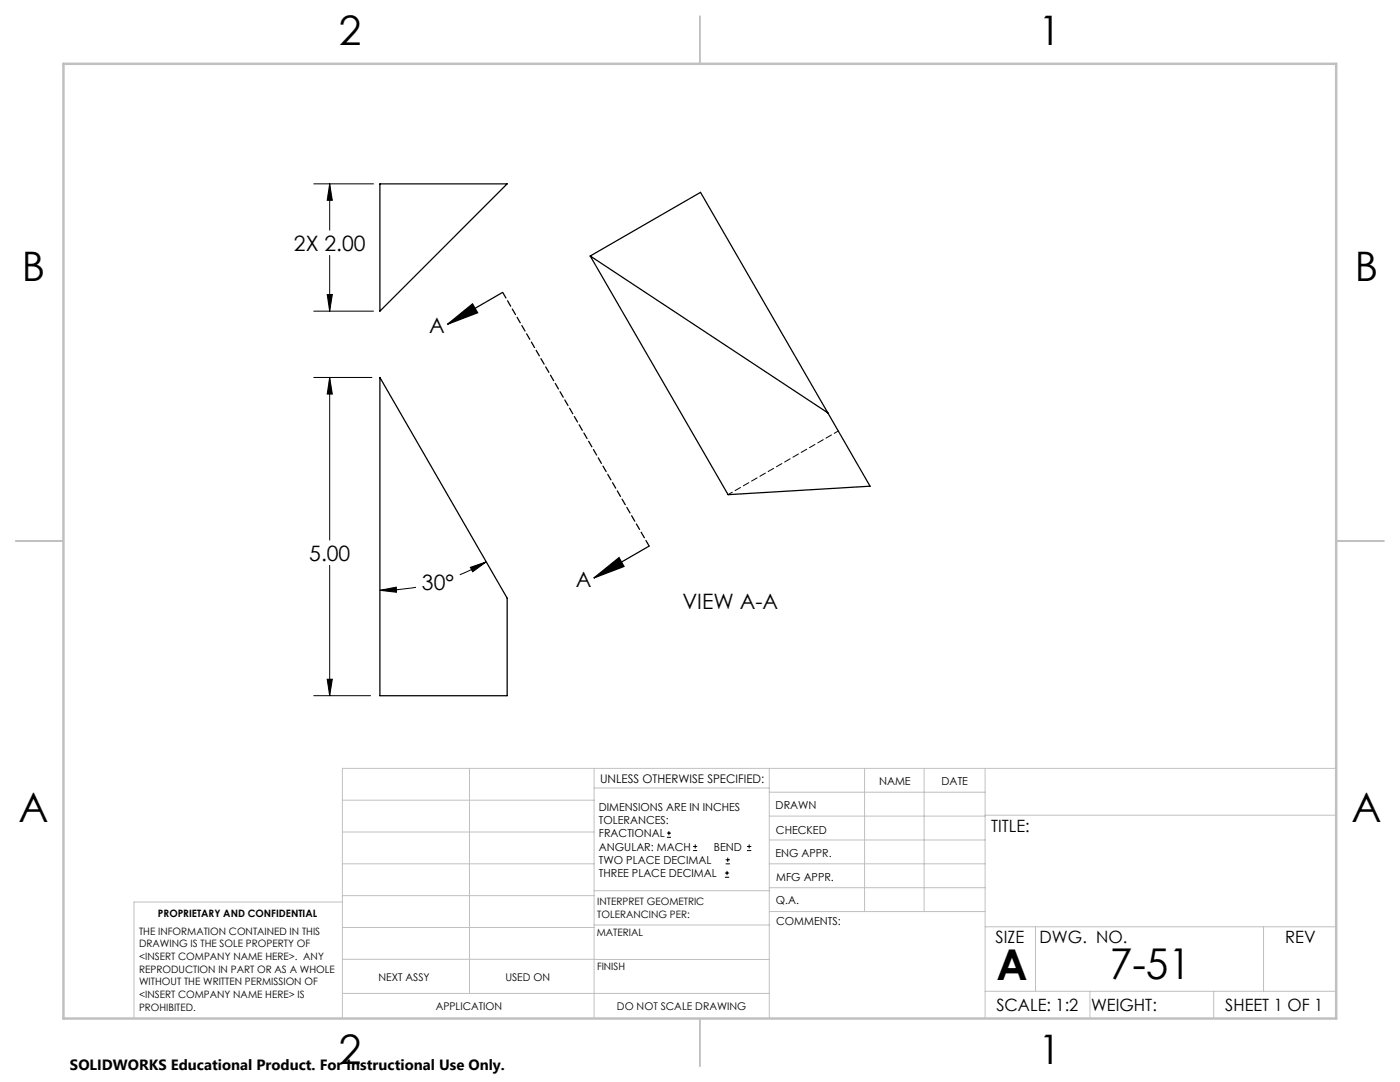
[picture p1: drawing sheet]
<svg xmlns="http://www.w3.org/2000/svg" width="279mm" height="216mm" viewBox="0 0 279 216" stroke-linecap="round" stroke-linejoin="round" font-family="sans-serif">
<g fill="none" stroke="#000" stroke-width=".2">
<path d="M62.6 36.7h11.9M65.8 36.7l.5 3.3h-1zM65.8 36.7v9.2M65.3 58.8h1l-.5 3.3zM65.8 51v11.1M62.6 75.3h11.6M62.6 62.1h11.9M65.8 75.3l.5 3.3h-1zM65.8 75.3v32.5M65.8 112.8v26M75.8 117.8l3.3-.6v1zM83 117.2a41.3 41.3 0 0 1-7.2 .6"/>
<path d="M93.9 113.2l3.1-1.1-2.7 2zM97 112.1l-1.9 1.1-3.3 1.5M62.6 138.8h11.3M65.3 135.5h1l-.5 3.3zM133.1 167.1h.8M133.1 166.2h.8M133.5 165.8v.9M138.3 169.7h.8M138.3 168.9h.8M138.7 168.5v.8M144.7 175h.8M144.7 174.2h.8"/>
<path d="M144.8 172.4h.9M144.8 171.6h.9M145.1 173.8v.8M145.2 171.1v.9M149.1 169.7h.8M149.1 168.9h.8M149.5 168.5v.8"/>
</g>
<path d="M75.8 36.7h25.4l-25.4 25.4zM100.3 58.3l-11 6.4M117.8 51.1l27.5 47.6 28.3-1.7-8.4-14.6M117.8 51.1l47.4 31.3M117.8 51.1l22-12.7 25.4 44M75.8 75.3l25.4 44v19.5h-25.4zM89.3 64.7l5-4.1 1 1.8zM118.5 115.3l5-4 1 1.7zM129.5 109l-11 6.3" fill="none" stroke="#000" stroke-width=".25"/>
<path d="M129.6 109l-29.3-50.7" fill="none" stroke="#000" stroke-width=".25" stroke-dasharray="1.3 .6"/>
<g fill="none" stroke="#c0c0c0" stroke-width=".2">
<path d="M68.3 159.7h50.3M93.7 153.3v44.9M118.6 153.3v49.9M118.6 157.2h34.9M153.5 153.3v49.9M153.5 158.1h43.1M172.5 153.3v28.6M184.4 153.3v28.6M196.6 153.3v49.9M266.7 153.3h-198.4v49.9M68.3 178.7h50.3M68.3 172.4h50.3"/>
<path d="M68.3 166h50.3M68.3 180h-41.6v23.2M118.6 177.7h35M153.5 167.6h43.1M153.5 162.8h43.1M153.5 172.4h43.1M153.5 177.1h43.1M196.6 162.7h70.1M68.3 198.2h85.2M68.3 191.4l85.2 .1M68.3 185.1h50.3M118.6 184.6h35"/>
<path d="M153.6 181.9h43M196.6 197.8h70.1M196.6 184.9h70.1M206.7 184.9v12.9M217.5 197.8v5.4M242.2 197.8v5.4M252.2 184.9v12.9"/>
</g>
<path d="M139.7 3.2v9.5M3.1 107.9h9.6M266.7 107.9h9.5M139.7 203.2v9.6" fill="none" stroke="#c0c0c0" stroke-width=".25"/>
<path d="M12.7 12.7h254v190.5h-254z" fill="none" stroke="#c0c0c0" stroke-width=".5"/>
<g fill="#000">
<path d="M118.5 115.3l5-4 1 1.7zM89.3 64.7l5-4.1 1 1.8z"/>
<path d="M65.3 135.5h1l-.5 3.3zM65.8 75.3l.5 3.3h-1zM75.8 117.8l3.3-.6v1zM93.9 113.2l3.1-1.1-2.7 2zM65.3 58.8h1l-.5 3.3zM65.8 36.7l.5 3.3h-1z"/>
</g>
<path d="M167.3 86l-22 12.7" fill="none" stroke="#000" stroke-width=".2" stroke-dasharray="1.3 .6" stroke-dashoffset=".3"/>
<g font-size="8.5">
<text x="198.9" y="195.5">A</text>
<text x="221.5" y="195.4">7-51</text>
</g>
<g font-size="8.1">
<text x="67.6" y="8.9">2</text>
<text x="207.3" y="8.9">1</text>
<text x="4.4" y="56.1">B</text>
<text x="270.4" y="56.1">B</text>
<text x="3.7" y="164.1">A</text>
<text x="269.7" y="164.1">A</text>
<text x="67.6" y="212.4">2</text>
<text x="207.3" y="212.4">1</text>
</g>
<g font-size="4.2">
<text x="58.7" y="50">2X 2.00</text>
<text x="85.7" y="66.5">A</text>
<text x="61.7" y="111.9">5.00</text>
<text x="84.2" y="117.8">30°</text>
<text x="114.9" y="117.2">A</text>
<text x="136.2" y="121.6">VIEW A-A</text>
</g>
<g font-size="3.4">
<text x="197.8" y="166">TITLE:</text>
<text x="198.7" y="188.1">SIZE</text>
<text x="207.5" y="188.1">DWG. NO.</text>
<text x="256.5" y="188.2">REV</text>
<text x="198.8" y="201.7">SCALE: 1:2</text>
<text x="217.7" y="201.8">WEIGHT:</text>
<text x="244.5" y="201.7">SHEET 1 OF 1</text>
</g>
<text font-size="3" x="14" y="213.5">SOLIDWORKS Educational Product. For Instructional Use Only.</text>
<text font-size="2.4" x="119.8" y="156.2">UNLESS OTHERWISE SPECIFIED:</text>
<g font-size="2.2">
<text x="119.5" y="161.8">DIMENSIONS ARE IN INCHES</text>
<text x="154.8" y="161.4">DRAWN</text>
<text x="175.4" y="156.6">NAME</text>
<text x="187.9" y="156.7">DATE</text>
<text x="119.5" y="164.4">TOLERANCES:</text>
<text x="119.5" y="167.1">FRACTIONAL</text>
<text x="154.9" y="166.3">CHECKED</text>
<text x="119.5" y="169.7">ANGULAR: MACH</text>
<text x="119.5" y="172.4">TWO PLACE DECIMAL</text>
<text x="142.5" y="169.7">BEND</text>
<text x="154.8" y="171">ENG APPR.</text>
<text x="119.5" y="175">THREE PLACE DECIMAL</text>
<text x="154.9" y="175.7">MFG APPR.</text>
<text x="154.9" y="180.4">Q.A.</text>
<text x="154.9" y="184.6">COMMENTS:</text>
</g>
<g font-size="2.1">
<text x="75.5" y="195.7">NEXT ASSY</text>
<text x="100.9" y="195.7">USED ON</text>
<text x="86.9" y="201.5">APPLICATION</text>
<text x="123.1" y="201.6">DO NOT SCALE DRAWING</text>
</g>
<g font-size="2">
<text x="31.5" y="182.9">PROPRIETARY AND CONFIDENTIAL</text>
<text x="119.2" y="180.6">INTERPRET GEOMETRIC</text>
<text x="119.2" y="183.1">TOLERANCING PER:</text>
<text x="27.8" y="186.5">THE INFORMATION CONTAINED IN THIS</text>
<text x="27.8" y="189">DRAWING IS THE SOLE PROPERTY OF</text>
<text x="27.8" y="191.6">&lt;INSERT COMPANY NAME HERE&gt;. ANY</text>
<text x="119.1" y="186.7">MATERIAL</text>
<text x="27.8" y="194.1">REPRODUCTION IN PART OR AS A WHOLE</text>
<text x="27.8" y="196.6">WITHOUT THE WRITTEN PERMISSION OF</text>
<text x="119.1" y="193.5">FINISH</text>
<text x="27.8" y="199.1">&lt;INSERT COMPANY NAME HERE&gt; IS</text>
<text x="27.8" y="201.7">PROHIBITED.</text>
</g>
</svg>
